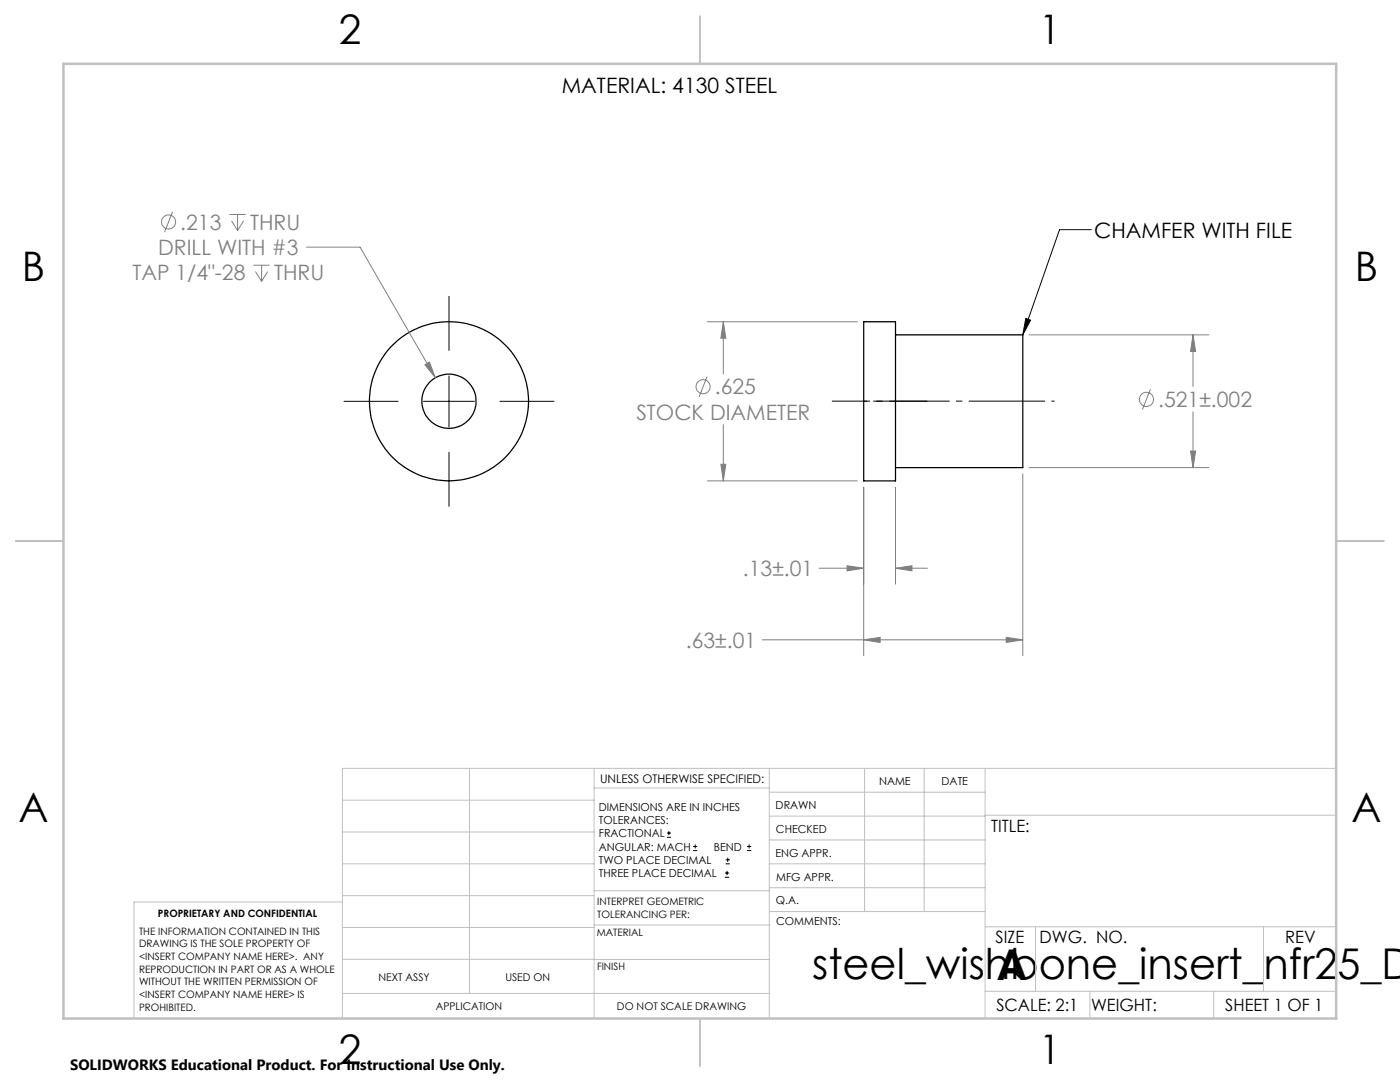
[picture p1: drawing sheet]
<svg xmlns="http://www.w3.org/2000/svg" width="279mm" height="216mm" viewBox="0 0 279 216" stroke-linecap="round" stroke-linejoin="round" font-family="sans-serif">
<g fill="none" stroke="#000" stroke-width=".25">
<path d="M172.4 64.2h6.3v31.8h-6.3zM178.7 66.8h25.4v26.5h-25.4"/>
<circle cx="89.6" cy="80.1" r="15.9"/>
<circle cx="89.6" cy="80.1" r="5.4"/>
</g>
<g fill="none" stroke="#808080" stroke-width=".2">
<path d="M34.4 42.3l-1.6 4M45.8 42.8h3.2M46.2 44.1l1.2 1.9M47.4 42.8v3.2M48.6 44.1l-1.2 1.9M50.6 52.9h3.2M51 54.2l1.2 1.9M52.2 52.9v3.2M53.4 54.2l-1.2 1.9M61.2 49.3h10.7l15 26.1M84.8 72.8l.9-.6 1.2 3.2zM141.1 75.1l-1.6 4.1"/>
<path d="M141.2 64.2h29.9M144.4 64.2l.5 3.3h-1zM144.4 64.2v10.4M205.4 66.8h35.9M229.6 77.7l-1.6 4M238.1 66.8l.5 3.3h-1zM238.1 66.8v10.3M141.2 96h29.9M143.9 92.6h1l-.5 3.4zM144.4 84.7v11.3M172.4 97.2v33.6M178.7 97.2v19.4"/>
<path d="M204.1 94.6v36.2M205.4 93.3h35.9M237.6 90h1l-.5 3.3zM238.1 82.2v11.1M163.5 113.4h8.9M169.1 112.9l3.3 .5-3.3 .5zM178.7 113.4l3.3-.5v1zM178.7 113.4h6.4M152.1 127.7h52M172.4 127.7l3.2-.5v1zM200.8 127.2l3.3 .5-3.3 .5z"/>
<circle cx="33.7" cy="44.3" r="1.41"/>
<circle cx="140.3" cy="77.2" r="1.4"/>
<circle cx="228.8" cy="79.7" r="1.42"/>
</g>
<g fill="none" stroke="#000" stroke-width=".2">
<path d="M89.6 59.1v10.8M217.8 45.8h-6.3l-7.4 21M89.6 75v10.2M204.7 63.5l1 .4-1.6 2.9zM68.7 80.1h10.7M84.5 80.1h10.2M89.6 90.2v10.8M99.8 80.1h10.8M133.1 167.1h.8M133.1 166.2h.8M133.5 165.8v.9M138.3 169.7h.8"/>
<path d="M138.3 168.9h.8M138.7 168.5v.8M144.7 175h.8M144.7 174.2h.8M144.8 172.4h.9M144.8 171.6h.9M145.1 173.8v.8M145.2 171.1v.9M149.1 169.7h.8M149.1 168.9h.8M149.5 168.5v.8"/>
</g>
<path d="M172.4 80h38.1" fill="none" stroke="#000" stroke-width=".2" stroke-dasharray="15.2 1.3 1.3 1.3" stroke-dashoffset="-1.9" stroke-linecap="butt"/>
<path d="M166 80h19.1" fill="none" stroke="#000" stroke-width=".2" stroke-dasharray="15.2 1.3 1.3 1.3" stroke-dashoffset="7.6" stroke-linecap="butt"/>
<g fill="none" stroke="#c0c0c0" stroke-width=".2">
<path d="M68.3 159.7h50.3M93.7 153.3v44.9M118.6 153.3v49.9M118.6 157.2h34.9M153.5 153.3v49.9M153.5 158.1h43.1M172.5 153.3v28.6M184.4 153.3v28.6M196.6 153.3v49.9M266.7 153.3h-198.4v49.9M68.3 178.7h50.3M68.3 172.4h50.3"/>
<path d="M68.3 166h50.3M68.3 180h-41.6v23.2M118.6 177.7h35M153.5 167.6h43.1M153.5 162.8h43.1M153.5 172.4h43.1M153.5 177.1h43.1M196.6 162.7h70.1M68.3 198.2h85.2M68.3 191.4l85.2 .1M68.3 185.1h50.3M118.6 184.6h35"/>
<path d="M153.6 181.9h43M196.6 197.8h70.1M196.6 184.9h70.1M206.7 184.9v12.9M217.5 197.8v5.4M242.2 197.8v5.4M252.2 184.9v12.9"/>
</g>
<path d="M139.7 3.2v9.5M3.1 107.9h9.6M266.7 107.9h9.5M139.7 203.2v9.6" fill="none" stroke="#c0c0c0" stroke-width=".25"/>
<path d="M12.7 12.7h254v190.5h-254z" fill="none" stroke="#c0c0c0" stroke-width=".5"/>
<path d="M204.7 63.5l1 .4-1.6 2.9z" fill="#000"/>
<path d="M84.8 72.8l2.1 2.6-1.2-3.2zM169.1 112.9l3.3 .5-3.3 .5zM178.7 113.4l3.3-.5v1zM172.4 127.7l3.2-.5v1zM200.8 127.2l3.3 .5-3.3 .5zM143.9 92.6h1l-.5 3.4zM144.4 64.2l.5 3.3h-1zM238.1 66.8l.5 3.3h-1zM237.6 90h1l-.5 3.3z" fill="#808080"/>
<g font-size="8.5">
<text x="162.1" y="195.4">steel_wishbone_insert_nfr25_D</text>
<text x="198.9" y="195.5">A</text>
</g>
<g font-size="8.1">
<text x="67.6" y="8.9">2</text>
<text x="207.3" y="8.9">1</text>
<text x="4.4" y="56.1">B</text>
<text x="270.4" y="56.1">B</text>
<text x="3.7" y="164.1">A</text>
<text x="269.7" y="164.1">A</text>
<text x="67.6" y="212.4">2</text>
<text x="207.3" y="212.4">1</text>
</g>
<g font-size="4.2">
<text x="112.1" y="18.6">MATERIAL: 4130 STEEL</text>
<text x="218.4" y="47.4">CHAMFER WITH FILE</text>
</g>
<g font-size="4.2" fill="#808080">
<text x="36" y="45.8">.213</text>
<text x="49.9" y="45.8">THRU</text>
<text x="31.6" y="50.9">DRILL WITH #3</text>
<text x="26.4" y="56">TAP 1/4&quot;-28</text>
<text x="54.7" y="56">THRU</text>
<text x="127" y="83.8">STOCK DIAMETER</text>
<text x="142.7" y="78.7">.625</text>
<text x="231.1" y="81.2">.521±.002</text>
<text x="148.3" y="115">.13±.01</text>
<text x="136.9" y="129.3">.63±.01</text>
</g>
<g font-size="3.4">
<text x="197.8" y="166">TITLE:</text>
<text x="198.7" y="188.1">SIZE</text>
<text x="207.5" y="188.1">DWG. NO.</text>
<text x="256.5" y="188.2">REV</text>
<text x="198.8" y="201.7">SCALE: 2:1</text>
<text x="217.7" y="201.8">WEIGHT:</text>
<text x="244.5" y="201.7">SHEET 1 OF 1</text>
</g>
<text font-size="3" x="14" y="213.5">SOLIDWORKS Educational Product. For Instructional Use Only.</text>
<text font-size="2.4" x="119.8" y="156.2">UNLESS OTHERWISE SPECIFIED:</text>
<g font-size="2.2">
<text x="119.5" y="161.8">DIMENSIONS ARE IN INCHES</text>
<text x="154.8" y="161.4">DRAWN</text>
<text x="175.4" y="156.6">NAME</text>
<text x="187.9" y="156.7">DATE</text>
<text x="119.5" y="164.4">TOLERANCES:</text>
<text x="119.5" y="167.1">FRACTIONAL</text>
<text x="154.9" y="166.3">CHECKED</text>
<text x="119.5" y="169.7">ANGULAR: MACH</text>
<text x="119.5" y="172.4">TWO PLACE DECIMAL</text>
<text x="142.5" y="169.7">BEND</text>
<text x="154.8" y="170.9">ENG APPR.</text>
<text x="119.5" y="175">THREE PLACE DECIMAL</text>
<text x="154.9" y="175.7">MFG APPR.</text>
<text x="154.9" y="180.4">Q.A.</text>
<text x="154.9" y="184.6">COMMENTS:</text>
</g>
<g font-size="2.1">
<text x="75.5" y="195.7">NEXT ASSY</text>
<text x="100.9" y="195.7">USED ON</text>
<text x="86.9" y="201.5">APPLICATION</text>
<text x="123.1" y="201.6">DO NOT SCALE DRAWING</text>
</g>
<g font-size="2">
<text x="31.5" y="182.9">PROPRIETARY AND CONFIDENTIAL</text>
<text x="119.2" y="180.6">INTERPRET GEOMETRIC</text>
<text x="119.2" y="183.1">TOLERANCING PER:</text>
<text x="27.8" y="186.5">THE INFORMATION CONTAINED IN THIS</text>
<text x="27.8" y="189">DRAWING IS THE SOLE PROPERTY OF</text>
<text x="27.8" y="191.6">&lt;INSERT COMPANY NAME HERE&gt;. ANY</text>
<text x="119.1" y="186.7">MATERIAL</text>
<text x="27.8" y="194.1">REPRODUCTION IN PART OR AS A WHOLE</text>
<text x="27.8" y="196.6">WITHOUT THE WRITTEN PERMISSION OF</text>
<text x="119.1" y="193.5">FINISH</text>
<text x="27.8" y="199.1">&lt;INSERT COMPANY NAME HERE&gt; IS</text>
<text x="27.8" y="201.7">PROHIBITED.</text>
</g>
</svg>
